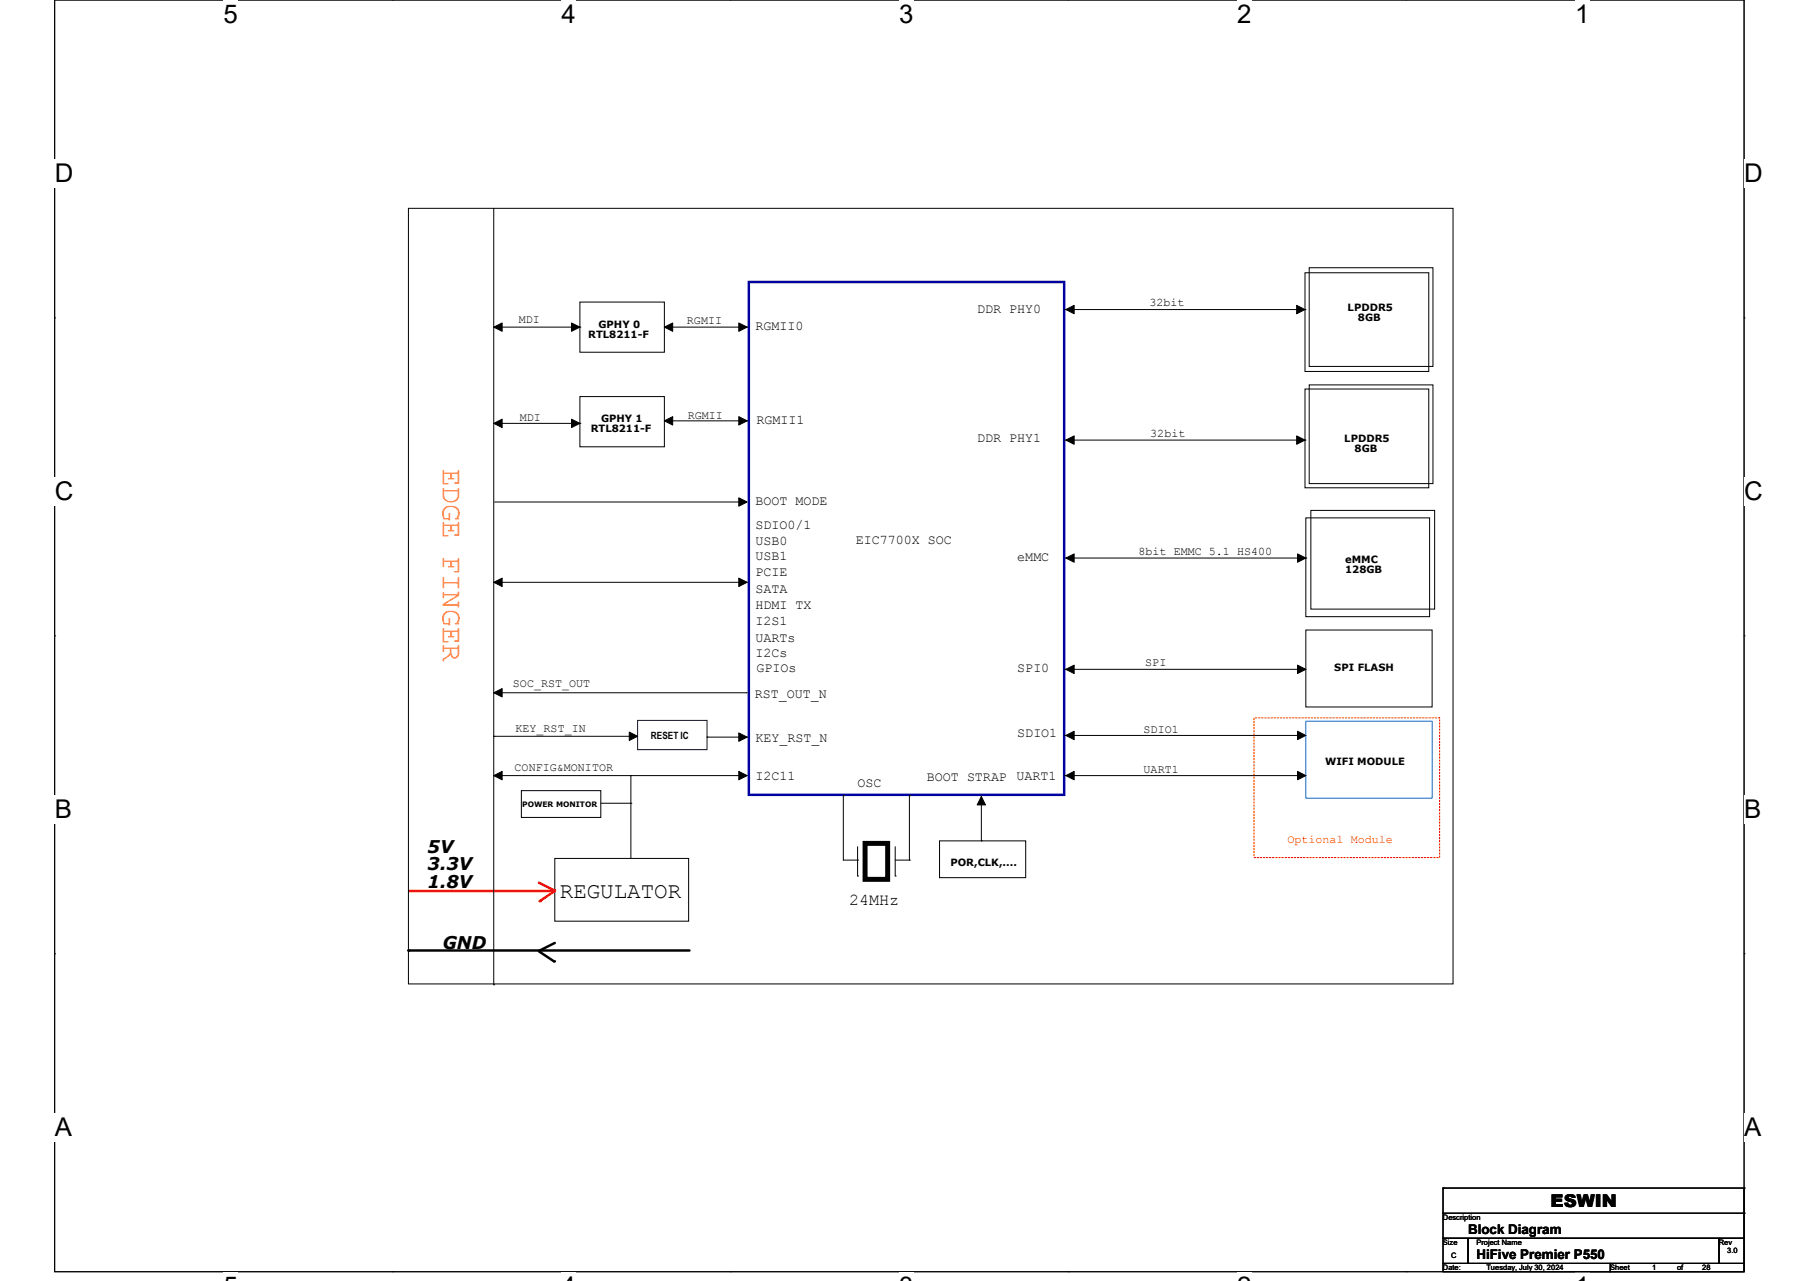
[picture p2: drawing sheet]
<svg xmlns="http://www.w3.org/2000/svg" width="297mm" height="210mm" viewBox="0 0 297 210" stroke-linecap="round" stroke-linejoin="round" font-family="sans-serif">
<path d="M9 0h277v208.5h-277z" fill="none" stroke="#000" stroke-width=".16"/>
<g fill="#fff">
<path d="M36.7 0h2.3v4.7h-2.3z"/>
<path d="M36.7 208.5h2.3v1.5h-2.3z"/>
</g>
<path d="M64.4 0h.1M64.4 208.5h.1" fill="none" stroke="#000" stroke-width=".16"/>
<g fill="#fff">
<path d="M92.1 0h2.3v4.7h-2.3z"/>
<path d="M92.1 208.5h2.3v1.5h-2.3z"/>
</g>
<path d="M119.8 0h.1M119.8 208.5h.1" fill="none" stroke="#000" stroke-width=".16"/>
<g fill="#fff">
<path d="M147.5 0h2.3v4.7h-2.3z"/>
<path d="M147.5 208.5h2.3v1.5h-2.3z"/>
</g>
<path d="M175.2 0h.1M175.2 208.5h.1" fill="none" stroke="#000" stroke-width=".16"/>
<g fill="#fff">
<path d="M202.9 0h2.3v4.7h-2.3z"/>
<path d="M202.9 208.5h2.3v1.5h-2.3z"/>
</g>
<path d="M230.6 0h.1M230.6 208.5h.1" fill="none" stroke="#000" stroke-width=".16"/>
<g fill="#fff">
<path d="M258.3 0h2.4v4.7h-2.4z"/>
<path d="M258.3 208.5h2.4v1.5h-2.4z"/>
<path d="M9 26.1h3v4.7h-3z"/>
<path d="M286 26.1h3.1v4.7h-3.1z"/>
<path d="M9 78.2h3v4.7h-3z"/>
<path d="M286 78.2h3.1v4.7h-3.1z"/>
</g>
<path d="M9 52.1h.1M286 52.1h.1" fill="none" stroke="#000" stroke-width=".16"/>
<g fill="#fff">
<path d="M9 130.3h2.8v4.7h-2.8z"/>
<path d="M286 130.3h2.9v4.7h-2.9z"/>
</g>
<path d="M9 104.2h.1M286 104.2h.1" fill="none" stroke="#000" stroke-width=".16"/>
<g fill="#fff">
<path d="M9 182.4h2.8v4.7h-2.8z"/>
<path d="M286 182.4h2.9v4.7h-2.9z"/>
</g>
<g fill="none" stroke="#000" stroke-width=".16">
<path d="M109 53.6h13.5M122.5 53.6h.1M174.5 50.7h39.5M214 44.7h20.3v16.2h-20.3zM214 50.7h.1M214.7 43.9h20.3v16.2h-20.3zM95.1 65h13.9v8.2h-13.9zM109 69h13.5M122.5 69h.1M174.5 72.1h39.5M214 63.8h20.3v16.2h-20.3zM214 72.1h.1"/>
<path d="M214.7 63.1h20.3v16.2h-20.3zM174.7 91.5h39.5M214.2 84.9h20.3v16.2h-20.3zM214.2 91.5h.1M215 83.7h20.3v16.2h-20.3zM174.5 109.7h39.5M214 109.7h.1M214.2 103.3h20.7v12.6h-20.7zM138.3 130.4h.1M138.3 130.4v10.6h2.3M140.6 138.8v4.8M146.8 138.8v4.8"/>
<path d="M149.1 130.4h.1M149.1 130.4v10.6M174.5 127.1h39.5M174.5 120.6h39.5M214 127.1h.1M214 120.6h.1M9 156.4h.1M91 140.7h21.9v10.3h-21.9zM140.6 143.6h.1M140.6 141h.1M146.8 143.6h.1M146.8 141h2.3"/>
<path d="M149.1 141h.1M286 156.4h.1"/>
</g>
<path d="M122.8 46.2h51.7v84.1h-51.7z" fill="none" stroke="#0000a0" stroke-width=".4"/>
<path d="M214.2 118.2h20.7v12.7h-20.7z" fill="none" stroke="#0080ff" stroke-width=".16"/>
<path d="M205.7 117.7h30.4v22.9h-30.4z" fill="none" stroke="#f00" stroke-width=".16" stroke-dasharray=".3 .3"/>
<path d="M141.9 138.3h3.7v5.9h-3.7z" fill="none" stroke="#000" stroke-width=".81"/>
<path d="M88.4 144.7l2.4 1.2" fill="none" stroke="#f00" stroke-width=".4"/>
<circle cx="90.8" cy="145.9" r=".2" fill="#f00"/>
<path d="M67.1 146.1h23.7" fill="none" stroke="#f00" stroke-width=".4"/>
<circle cx="90.8" cy="146.1" r=".2" fill="#f00"/>
<path d="M91 146.1l-2.5 1.6" fill="none" stroke="#f00" stroke-width=".4"/>
<circle cx="88.5" cy="147.7" r=".2" fill="#f00"/>
<g fill="none" stroke="#000" stroke-width=".16">
<path d="M67 34.2h171.3v127.1h-171.3zM81 34.2v127.2M81 53.6h14.1M95.1 49.5h13.9v8.2h-13.9zM95.1 53.6h.1M81 69.4h14.1M95.1 69.4h.1M81 95.5h41.4M81.1 82.3h41.2M122.3 82.3h.1M122.4 95.5h.1M81 113.6h41.4"/>
<path d="M122.4 113.6h.1M81 120.7h.1M81 127.1h41.4M81 120.7h23.6M85.5 129.6h13v4.4h-13zM98.5 131.7h5M103.5 127.1h.1M103.5 131.7h.1M103.5 127.1v13.6M116 120.8h.1M116 120.8h6.7M122.4 127.1h.1"/>
<path d="M154.1 137.8h14.1v6.1h-14.1zM160.9 137.8h.1M160.9 130.4v7.4M81 161.4h.1M236.7 198.9h49.3v4.1h-49.3zM236.7 194.8h.1M236.7 194.8v4.1M236.7 194.8h49.3M286 194.8h.1M286 198.9h.1M286 194.8v4.1M236.7 203h4.1v4.1h-4.1z"/>
<path d="M236.7 207.1h27.4v1.4h-27.4zM240.8 203h41.1v4.1h-41.1zM264.1 207.1h21.9v1.4h-21.9zM281.9 203h4.1v4.1h-4.1z"/>
</g>
<path d="M67 155.8h46.1M88.4 156l2.4 1.6M91 154.6l-2.5 1.2" fill="none" stroke="#000" stroke-width=".4"/>
<g fill="#000">
<circle cx="67" cy="155.8" r=".2"/>
<circle cx="88.5" cy="155.8" r=".2"/>
<circle cx="90.8" cy="157.6" r=".2"/>
</g>
<path d="M104.6 118.1h11.4v4.8h-11.4z" fill="none" stroke="#000040" stroke-width=".16"/>
<g fill="#000" stroke="#000" stroke-width=".16">
<path d="M81 53.6l1.3-.7v1.4z" fill-rule="evenodd"/>
<path d="M93.7 52.9l1.4 .7-1.4 .7z" fill-rule="evenodd"/>
<path d="M109 53.6l1.3-.7v1.4z" fill-rule="evenodd"/>
<path d="M121.2 52.9l1.3 .7-1.3 .7z" fill-rule="evenodd"/>
<path d="M174.8 50.7l1.4-.6v1.3z" fill-rule="evenodd"/>
<path d="M212.7 50.1l1.3 .6-1.3 .7z" fill-rule="evenodd"/>
<path d="M81 69.4l1.3-.7v1.4z" fill-rule="evenodd"/>
<path d="M93.7 68.7l1.4 .7-1.4 .7z" fill-rule="evenodd"/>
<path d="M109 69l1.3-.7v1.4z" fill-rule="evenodd"/>
<path d="M121.2 68.3l1.3 .7-1.3 .7z" fill-rule="evenodd"/>
<path d="M174.8 72.1l1.4-.6v1.3z" fill-rule="evenodd"/>
<path d="M212.7 71.5l1.3 .6-1.3 .7z" fill-rule="evenodd"/>
<path d="M81 95.5l1.3-.7v1.3z" fill-rule="evenodd"/>
<path d="M121.2 81.6l1.3 .7-1.3 .7z" fill-rule="evenodd"/>
<path d="M121.2 94.8l1.3 .7-1.3 .6z" fill-rule="evenodd"/>
<path d="M174.8 91.5l1.4-.7v1.4z" fill-rule="evenodd"/>
<path d="M212.8 90.8l1.4 .7-1.4 .7z" fill-rule="evenodd"/>
<path d="M81 113.6l1.3-.7v1.4z" fill-rule="evenodd"/>
<path d="M174.8 109.7l1.4-.7v1.4z" fill-rule="evenodd"/>
<path d="M212.8 109l1.4 .7-1.4 .7z" fill-rule="evenodd"/>
<path d="M81 127.1l1.3-.6v1.3z" fill-rule="evenodd"/>
<path d="M103.2 120l1.4 .7-1.4 .7z" fill-rule="evenodd"/>
<path d="M121.2 120.2l1.3 .6-1.3 .7z" fill-rule="evenodd"/>
<path d="M121.2 126.5l1.3 .6-1.3 .7z" fill-rule="evenodd"/>
<path d="M160.9 130.6l.7 1.4h-1.3z" fill-rule="evenodd"/>
<path d="M174.8 120.6l1.4-.7v1.4z" fill-rule="evenodd"/>
<path d="M174.8 127.1l1.4-.6v1.3z" fill-rule="evenodd"/>
<path d="M212.8 119.9l1.4 .7-1.4 .7z" fill-rule="evenodd"/>
<path d="M212.8 126.5l1.4 .6-1.4 .7z" fill-rule="evenodd"/>
</g>
<text font-size="4.8" fill="#ff8000" x="72.6" y="76.8" transform="rotate(90 72.6 76.8)">EDGE FINGER</text>
<g font-size="4.2">
<text x="36.7" y="3.8">5</text>
<text x="92.1" y="3.8">4</text>
<text x="147.5" y="3.8">3</text>
<text x="202.9" y="3.8">2</text>
<text x="258.3" y="3.8">1</text>
<text x="9" y="29.9">D</text>
<text x="286" y="29.9">D</text>
<text x="9" y="82">C</text>
<text x="286" y="82">C</text>
<text x="9" y="134.1">B</text>
<text x="286" y="134.1">B</text>
<text x="9" y="186.2">A</text>
<text x="286" y="186.2">A</text>
</g>
<text font-size="3.7" x="91.8" y="147.2">REGULATOR</text>
<g font-size="2.9">
<text x="70.1" y="139.8">5V</text>
<text x="70.1" y="142.7">3.3V</text>
<text x="70.1" y="145.5">1.8V</text>
<text x="72.6" y="155.5">GND</text>
<text x="254.3" y="197.9">ESWIN</text>
</g>
<text font-size="2.7" x="139.3" y="148.4">24MHz</text>
<g font-size="2.2">
<text x="160.3" y="51.3">DDR PHY0</text>
<text x="123.9" y="54.1">RGMII0</text>
<text x="124" y="69.5">RGMII1</text>
<text x="160.3" y="72.5">DDR PHY1</text>
<text x="123.9" y="82.8">BOOT MODE</text>
<text x="123.9" y="86.8">SDIO0/1</text>
<text x="123.9" y="89.4">USB0</text>
<text x="140.4" y="89.3">EIC7700X SOC</text>
<text x="123.9" y="91.9">USB1</text>
<text x="123.9" y="94.5">PCIE</text>
<text x="166.8" y="92">eMMC</text>
<text x="123.9" y="97.2">SATA</text>
<text x="123.9" y="99.8">HDMI TX</text>
<text x="123.9" y="102.4">I2S1</text>
<text x="123.9" y="105.2">UARTs</text>
<text x="123.9" y="107.8">I2Cs</text>
<text x="124" y="110.1">GPIOs</text>
<text x="166.8" y="110.2">SPI0</text>
<text x="123.8" y="114.5">RST_OUT_N</text>
<text x="123.9" y="121.6">KEY_RST_N</text>
<text x="166.8" y="120.8">SDIO1</text>
<text x="123.9" y="127.8">I2C11</text>
<text x="140.6" y="129">OSC</text>
<text x="152" y="128.1">BOOT STRAP</text>
<text x="166.7" y="127.9">UART1</text>
<text x="240.8" y="202.3">Block Diagram</text>
<text x="242.1" y="206.4">HiFive Premier P550</text>
</g>
<g font-size="1.9">
<text x="85.1" y="53">MDI</text>
<text x="112.7" y="53.1">RGMII</text>
<text x="188.5" y="50.2">32bit</text>
<text x="85.2" y="69">MDI</text>
<text x="112.8" y="68.7">RGMII</text>
<text x="188.7" y="71.6">32bit</text>
<text x="186.7" y="91">8bit EMMC 5.1 HS400</text>
<text x="84.1" y="112.6">SOC_RST_OUT</text>
<text x="187.8" y="109.2">SPI</text>
<text x="84.5" y="120">KEY_RST_IN</text>
<text x="187.5" y="120.2">SDIO1</text>
<text x="84.4" y="126.3">CONFIG&amp;MONITOR</text>
<text x="187.5" y="126.7">UART1</text>
</g>
<text font-size="1.9" fill="#f00" x="211.1" y="138.3">Optional Module</text>
<g font-size="1.6">
<text x="98.2" y="53.8">GPHY 0</text>
<text x="221" y="51">LPDDR5</text>
<text x="222.7" y="52.7">8GB</text>
<text x="96.5" y="55.4">RTL8211-F</text>
<text x="96.9" y="70.9">RTL8211-F</text>
<text x="98.6" y="69.3">GPHY 1</text>
<text x="220.5" y="72.4">LPDDR5</text>
<text x="222.1" y="74.1">8GB</text>
<text x="220.6" y="92.3">eMMC</text>
<text x="220.6" y="93.9">128GB</text>
<text x="218.8" y="110">SPI FLASH</text>
<text x="106.8" y="121.1">RESET IC</text>
<text x="217.3" y="125.4">WIFI MODULE</text>
<text x="155.9" y="142">POR,CLK,....</text>
</g>
<g font-size="1.2">
<text x="85.6" y="132.4">POWER MONITOR</text>
<text x="236.6" y="200">Description</text>
<text x="236.6" y="204.1">Size</text>
<text x="236.6" y="208.2">Date:</text>
<text x="238" y="206.2">C</text>
<text x="242.1" y="204.1">Project Name</text>
<text x="243.8" y="208.2">Tuesday, July 30, 2024</text>
<text x="264.1" y="208.2">Sheet</text>
<text x="270.9" y="208.2">1</text>
<text x="275" y="208.2">of</text>
<text x="279.2" y="208.2">28</text>
<text x="281.9" y="204.1">Rev</text>
<text x="283.3" y="205.5">3.0</text>
</g>
</svg>
